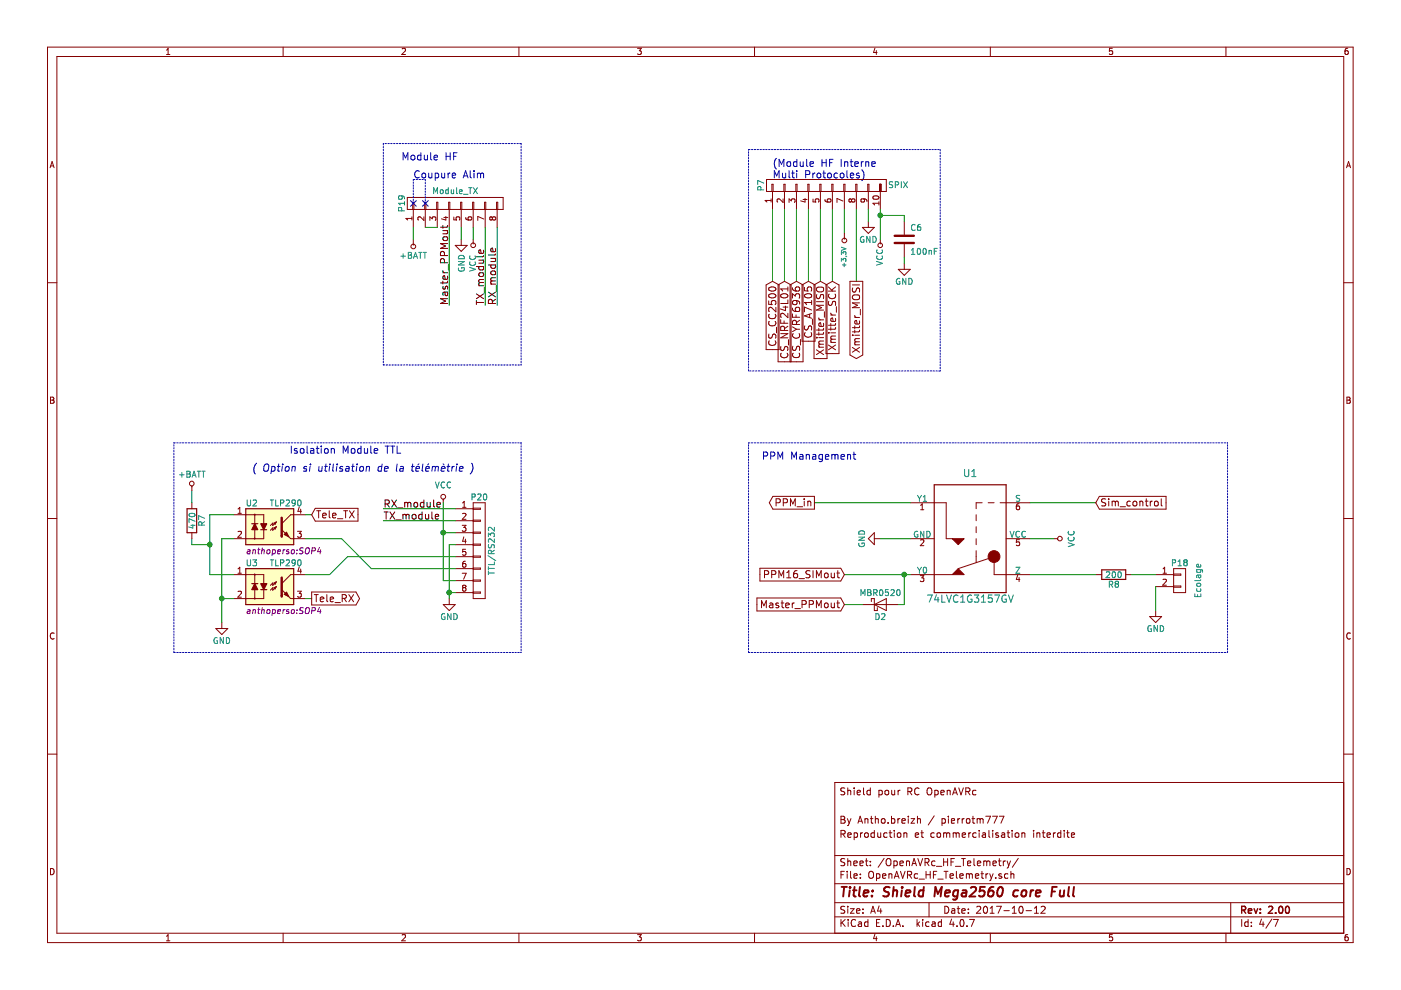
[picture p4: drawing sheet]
EESchema Schematic File Version 2
LIBS:Mega_2560 core mini_full_2.0-rescue
LIBS:power
LIBS:device
LIBS:transistors
LIBS:conn
LIBS:linear
LIBS:regul
LIBS:74xx
LIBS:cmos4000
LIBS:adc-dac
LIBS:memory
LIBS:xilinx
LIBS:microcontrollers
LIBS:dsp
LIBS:microchip
LIBS:analog_switches
LIBS:motorola
LIBS:texas
LIBS:intel
LIBS:audio
LIBS:interface
LIBS:digital-audio
LIBS:philips
LIBS:display
LIBS:cypress
LIBS:siliconi
LIBS:opto
LIBS:atmel
LIBS:contrib
LIBS:valves
LIBS:OPEN_EVO
LIBS:Mega_2560 core mini_full_2.0-cache
EELAYER 25 0
EELAYER END
$Descr A4 11693 8268
encoding utf-8
Sheet 4 7
Title "Shield Mega2560 core Full"
Date "2017-10-12"
Rev "2.00"
Comp ""
Comment1 "Reproduction et commercialisation interdite"
Comment2 "By Antho.breizh / pierrotm777"
Comment3 ""
Comment4 "Shield pour RC OpenAVRc"
$EndDescr
$Comp
L R-RESCUE-Mega_2560_core_mini_full_2.0 R7
U 1 1
P 1600 4350
F 0 "R7" V 1680 4350 50  0000 C CNN
F 1 "470" V 1600 4350 50  0000 C CNN
F 2 "Resistors_SMD:R_1206" V 1530 4350 50  0001 C CNN
F 3 "" H 1600 4350 50  0000 C CNN
	1    1600 4350
	1    0    0    -1  
$EndComp
$Comp
L GND-RESCUE-Mega_2560_core_mini_full_2.0 #PWR068
U 1 1
P 1850 5200
F 0 "#PWR068" H 1850 4950 50  0001 C CNN
F 1 "GND" H 1850 5050 50  0000 C CNN
F 2 "" H 1850 5200 50  0000 C CNN
F 3 "" H 1850 5200 50  0000 C CNN
	1    1850 5200
	1    0    0    -1  
$EndComp
$Comp
L +BATT #PWR069
U 1 1
P 1600 4100
F 0 "#PWR069" H 1600 3950 50  0001 C CNN
F 1 "+BATT" H 1600 4240 50  0000 C CNN
F 2 "" H 1600 4100 50  0000 C CNN
F 3 "" H 1600 4100 50  0000 C CNN
	1    1600 4100
	1    0    0    -1  
$EndComp
$Comp
L CONN_01X08 P19
U 1 1
P 3800 1700
F 0 "P19" H 3800 2150 50  0000 C CNN
F 1 "Module_TX" V 3900 1700 50  0000 C CNN
F 2 "Pin_Headers:Pin_Header_Straight_2x04_Pitch2.54mm" H 3800 1700 50  0001 C CNN
F 3 "" H 3800 1700 50  0000 C CNN
	1    3800 1700
	0    -1   -1   0   
$EndComp
$Comp
L GND-RESCUE-Mega_2560_core_mini_full_2.0 #PWR070
U 1 1
P 3850 2000
F 0 "#PWR070" H 3850 1750 50  0001 C CNN
F 1 "GND" V 3850 1800 50  0000 C CNN
F 2 "" H 3850 2000 50  0000 C CNN
F 3 "" H 3850 2000 50  0000 C CNN
	1    3850 2000
	1    0    0    -1  
$EndComp
Text Label 3750 2550 1    60   ~ 0
Master_PPMout
$Comp
L VCC #PWR071
U 1 1
P 3950 2000
F 0 "#PWR071" H 3950 1850 50  0001 C CNN
F 1 "VCC" V 3950 2200 50  0000 C CNN
F 2 "" H 3950 2000 50  0000 C CNN
F 3 "" H 3950 2000 50  0000 C CNN
	1    3950 2000
	-1   0    0    1   
$EndComp
Text Notes 3350 3800 2    60   ~ 0
Isolation Module TTL
$Comp
L +BATT #PWR072
U 1 1
P 3450 2000
F 0 "#PWR072" H 3450 1850 50  0001 C CNN
F 1 "+BATT" H 3450 2140 50  0000 C CNN
F 2 "" H 3450 2000 50  0000 C CNN
F 3 "" H 3450 2000 50  0000 C CNN
	1    3450 2000
	-1   0    0    1   
$EndComp
NoConn ~ 3450 1700
NoConn ~ 3550 1700
$Comp
L R-RESCUE-Mega_2560_core_mini_full_2.0 R8
U 1 1
P 9300 4800
F 0 "R8" V 9380 4800 50  0000 C CNN
F 1 "200" V 9300 4800 50  0000 C CNN
F 2 "Resistors_SMD:R_1206" V 9230 4800 50  0001 C CNN
F 3 "" H 9300 4800 50  0000 C CNN
	1    9300 4800
	0    1    1    0   
$EndComp
Text Notes 7150 3850 2    60   ~ 0
PPM Management
$Comp
L MBR0520 D2
U 1 1
P 7350 5050
F 0 "D2" H 7350 4950 50  0000 C CNN
F 1 "MBR0520" H 7350 5150 50  0000 C CNN
F 2 "Diodes_SMD:D_SOD-123" H 7350 4875 50  0001 C CNN
F 3 "" H 7350 5050 50  0001 C CNN
	1    7350 5050
	1    0    0    -1  
$EndComp
Text Notes 2100 3950 0    60   Italic 0
( Option si utilisation de la télémètrie )
$Comp
L CONN_01X02 P18
U 1 1
P 9850 4850
F 0 "P18" H 9850 5000 50  0000 C CNN
F 1 "Ecolage" V 10000 4850 50  0000 C CNN
F 2 "Pin_Headers:Pin_Header_Straight_1x02_Pitch2.54mm" H 9850 4850 50  0001 C CNN
F 3 "" H 9850 4850 50  0000 C CNN
	1    9850 4850
	1    0    0    -1  
$EndComp
$Comp
L GND-RESCUE-Mega_2560_core_mini_full_2.0 #PWR073
U 1 1
P 9650 5100
F 0 "#PWR073" H 9650 4850 50  0001 C CNN
F 1 "GND" H 9650 4950 50  0000 C CNN
F 2 "" H 9650 5100 50  0000 C CNN
F 3 "" H 9650 5100 50  0000 C CNN
	1    9650 5100
	1    0    0    -1  
$EndComp
$Comp
L TLP290-RESCUE-Mega_2560_core_mini_full_2.0 U3
U 1 1
P 2250 4900
F 0 "U3" H 2050 5100 50  0000 L CNN
F 1 "TLP290" H 2250 5100 50  0000 L CNN
F 2 "anthoperso:SOP4" H 2050 4700 50  0000 L CIN
F 3 "" H 2275 4900 50  0000 L CNN
	1    2250 4900
	1    0    0    -1  
$EndComp
$Comp
L CONN_01X08 P20
U 1 1
P 4000 4600
F 0 "P20" H 4000 5050 50  0000 C CNN
F 1 "TTL/RS232" V 4100 4600 50  0000 C CNN
F 2 "anthoperso:Con_RS232_TTL" H 4000 4600 50  0001 C CNN
F 3 "" H 4000 4600 50  0000 C CNN
	1    4000 4600
	1    0    0    -1  
$EndComp
$Comp
L GND-RESCUE-Mega_2560_core_mini_full_2.0 #PWR074
U 1 1
P 3750 5000
F 0 "#PWR074" H 3750 4750 50  0001 C CNN
F 1 "GND" H 3750 4850 50  0000 C CNN
F 2 "" H 3750 5000 50  0000 C CNN
F 3 "" H 3750 5000 50  0000 C CNN
	1    3750 5000
	1    0    0    -1  
$EndComp
$Comp
L VCC #PWR075
U 1 1
P 3700 4200
F 0 "#PWR075" H 3700 4050 50  0001 C CNN
F 1 "VCC" H 3700 4350 50  0000 C CNN
F 2 "" H 3700 4200 50  0000 C CNN
F 3 "" H 3700 4200 50  0000 C CNN
	1    3700 4200
	1    0    0    -1  
$EndComp
$Comp
L TLP290-RESCUE-Mega_2560_core_mini_full_2.0 U2
U 1 1
P 2250 4400
F 0 "U2" H 2050 4600 50  0000 L CNN
F 1 "TLP290" H 2250 4600 50  0000 L CNN
F 2 "anthoperso:SOP4" H 2050 4200 50  0000 L CIN
F 3 "" H 2275 4400 50  0000 L CNN
	1    2250 4400
	1    0    0    -1  
$EndComp
Text Notes 3450 1500 0    60   ~ 0
Coupure Alim \n
Text Label 3200 4350 0    60   ~ 0
TX_module
Text Label 3200 4250 0    60   ~ 0
RX_module
Text Label 4150 2550 1    60   ~ 0
RX_module
Text Label 4050 2550 1    60   ~ 0
TX_module
$Comp
L 74LVC1G3157 U1
U 1 1
P 8100 4500
F 0 "U1" H 8100 5050 60  0000 C CNN
F 1 "74LVC1G3157GV" H 8100 4000 60  0000 C CNN
F 2 "SOT-457" H 8100 4500 60  0001 C CNN
F 3 "" H 8100 4500 60  0000 C CNN
	1    8100 4500
	1    0    0    -1  
$EndComp
$Comp
L VCC #PWR076
U 1 1
P 8800 4500
F 0 "#PWR076" H 8800 4350 50  0001 C CNN
F 1 "VCC" H 8800 4650 50  0000 C CNN
F 2 "" H 8800 4500 50  0000 C CNN
F 3 "" H 8800 4500 50  0000 C CNN
	1    8800 4500
	0    1    1    0   
$EndComp
$Comp
L GND-RESCUE-Mega_2560_core_mini_full_2.0 #PWR077
U 1 1
P 7350 4500
F 0 "#PWR077" H 7350 4250 50  0001 C CNN
F 1 "GND" H 7350 4350 50  0000 C CNN
F 2 "" H 7350 4500 50  0000 C CNN
F 3 "" H 7350 4500 50  0000 C CNN
	1    7350 4500
	0    1    1    0   
$EndComp
Text Notes 3350 1350 0    60   ~ 0
Module HF
Wire Wire Line
	9650 4800 9450 4800
Wire Wire Line
	9650 4900 9650 5100
Wire Notes Line
	1450 5450 4350 5450
Wire Wire Line
	3650 1900 3550 1900
Connection ~ 1850 5000
Wire Wire Line
	1950 5000 1850 5000
Wire Wire Line
	1850 4500 1850 5200
Wire Wire Line
	1950 4500 1850 4500
Wire Wire Line
	3750 1900 3750 2550
Wire Wire Line
	1600 4200 1600 4100
Wire Wire Line
	2600 4300 2550 4300
Wire Wire Line
	2550 5000 2600 5000
Wire Wire Line
	4150 1900 4150 2550
Wire Wire Line
	4050 1900 4050 2550
Wire Wire Line
	3750 4550 3800 4550
Wire Wire Line
	3100 4750 3800 4750
Wire Wire Line
	2550 4800 2750 4800
Wire Wire Line
	2750 4800 2900 4650
Wire Wire Line
	2900 4650 3800 4650
Connection ~ 3750 4950
Wire Wire Line
	3750 4550 3750 5000
Wire Wire Line
	3700 4200 3700 4850
Wire Wire Line
	3800 4450 3700 4450
Connection ~ 3700 4450
Wire Wire Line
	3100 4750 2850 4500
Wire Wire Line
	2850 4500 2550 4500
Wire Wire Line
	3800 4250 3200 4250
Wire Wire Line
	3800 4350 3200 4350
Wire Wire Line
	8600 4500 8800 4500
Wire Wire Line
	9150 4800 8600 4800
Wire Wire Line
	7600 4500 7350 4500
Wire Wire Line
	8600 4200 9150 4200
Wire Wire Line
	6800 4200 7600 4200
Wire Wire Line
	7050 4800 7600 4800
Wire Wire Line
	7050 5050 7200 5050
Wire Wire Line
	7550 5050 7550 4800
Connection ~ 7550 4800
Wire Notes Line
	6250 3700 10250 3700
Wire Wire Line
	1750 4800 1950 4800
Wire Wire Line
	1750 4300 1750 4800
Wire Wire Line
	1750 4300 1950 4300
Wire Wire Line
	1750 4550 1600 4550
Wire Wire Line
	1600 4550 1600 4500
Connection ~ 1750 4550
Wire Notes Line
	1450 3700 4350 3700
Wire Notes Line
	4350 3700 4350 5450
Wire Notes Line
	1450 5450 1450 3700
Wire Notes Line
	3450 1700 3450 1500
Wire Notes Line
	3450 1500 3550 1500
Wire Notes Line
	3550 1500 3550 1700
Wire Notes Line
	4350 1200 4350 3050
Wire Notes Line
	4350 1200 3200 1200
Wire Notes Line
	3200 1200 3200 3050
Wire Wire Line
	3700 4850 3800 4850
Wire Wire Line
	3750 4950 3800 4950
Wire Wire Line
	7550 5050 7500 5050
Wire Wire Line
	3950 2000 3950 1900
Wire Wire Line
	3850 2000 3850 1900
Wire Wire Line
	3450 2000 3450 1900
$Comp
L C-RESCUE-Mega_2560_core_mini_full_2.0 C6
U 1 1
P 7550 2000
F 0 "C6" H 7600 2100 50  0000 L CNN
F 1 "100nF" H 7600 1900 50  0000 L CNN
F 2 "Capacitors_SMD:C_1206" H 7588 1850 50  0001 C CNN
F 3 "" H 7550 2000 50  0000 C CNN
	1    7550 2000
	1    0    0    -1  
$EndComp
$Comp
L GND-RESCUE-Mega_2560_core_mini_full_2.0 #PWR078
U 1 1
P 7550 2200
F 0 "#PWR078" H 7550 1950 50  0001 C CNN
F 1 "GND" H 7550 2050 50  0000 C CNN
F 2 "" H 7550 2200 50  0000 C CNN
F 3 "" H 7550 2200 50  0000 C CNN
	1    7550 2200
	1    0    0    -1  
$EndComp
$Comp
L GND-RESCUE-Mega_2560_core_mini_full_2.0 #PWR079
U 1 1
P 7250 1850
F 0 "#PWR079" H 7250 1600 50  0001 C CNN
F 1 "GND" H 7250 1700 50  0000 C CNN
F 2 "" H 7250 1850 50  0000 C CNN
F 3 "" H 7250 1850 50  0000 C CNN
	1    7250 1850
	1    0    0    -1  
$EndComp
$Comp
L VCC #PWR080
U 1 1
P 7350 2000
F 0 "#PWR080" H 7350 1850 50  0001 C CNN
F 1 "VCC" V 7350 2150 50  0000 C CNN
F 2 "" H 7350 2000 50  0000 C CNN
F 3 "" H 7350 2000 50  0000 C CNN
	1    7350 2000
	-1   0    0    1   
$EndComp
Text Notes 6450 1500 0    60   ~ 0
(Module HF Interne\nMulti Protocoles)
$Comp
L CONN_01X10 P7
U 1 1
P 6900 1550
F 0 "P7" H 6900 2100 50  0000 C CNN
F 1 "SPIX" V 6900 950 50  0000 C CNN
F 2 "Pin_Header_Straight_2x05_Pitch2.54mm" H 6900 1550 50  0001 C CNN
F 3 "" H 6900 1550 50  0000 C CNN
	1    6900 1550
	0    -1   -1   0   
$EndComp
Wire Wire Line
	6950 1750 6950 2350
Wire Wire Line
	7150 1750 7150 2350
Wire Wire Line
	6850 1750 6850 2350
Wire Wire Line
	7550 2200 7550 2150
Wire Wire Line
	6650 1750 6650 2350
Wire Wire Line
	7250 1850 7250 1750
Wire Wire Line
	6450 1750 6450 2350
Wire Wire Line
	7350 1750 7350 2000
Wire Wire Line
	6750 1750 6750 2350
Wire Wire Line
	6550 1750 6550 2350
Wire Wire Line
	7050 1750 7050 1950
Wire Wire Line
	7550 1850 7550 1800
Wire Wire Line
	7550 1800 7350 1800
Connection ~ 7350 1800
Wire Notes Line
	6250 5450 10250 5450
Wire Notes Line
	10250 5450 10250 3700
Wire Notes Line
	6250 5450 6250 3700
Text GLabel 2600 5000 2    60   Output ~ 0
Tele_RX
Text GLabel 2600 4300 2    60   Input ~ 0
Tele_TX
Text GLabel 6450 2350 3    60   Input ~ 0
CS_CC2500
Text GLabel 6550 2350 3    60   Input ~ 0
CS_NRF24L01
Text GLabel 6650 2350 3    60   Input ~ 0
CS_CYRF6936
Text GLabel 6750 2350 3    60   Input ~ 0
CS_A7105
Text GLabel 6850 2350 3    60   Input ~ 0
Xmitter_MISO
Text GLabel 6950 2350 3    60   Input ~ 0
Xmitter_SCK
Text GLabel 7150 2350 3    60   Output ~ 0
Xmitter_MOSI
Text GLabel 6800 4200 0    60   Output ~ 0
PPM_in
Text GLabel 7050 4800 0    60   Input ~ 0
PPM16_SIMout
Text GLabel 7050 5050 0    60   Input ~ 0
Master_PPMout
Text GLabel 9150 4200 2    60   Input ~ 0
Sim_control
$Comp
L +3,3V #PWR081
U 1 1
P 7050 1950
F 0 "#PWR081" H 7050 1910 30  0001 C CNN
F 1 "+3,3V" V 7050 2150 39  0000 C CNN
F 2 "" H 7050 1950 60  0001 C CNN
F 3 "" H 7050 1950 60  0001 C CNN
	1    7050 1950
	-1   0    0    1   
$EndComp
Wire Notes Line
	6250 1250 7850 1250
Wire Notes Line
	7850 1250 7850 3100
Wire Notes Line
	7850 3100 6250 3100
Wire Notes Line
	6250 3100 6250 1250
Wire Notes Line
	3200 3050 4350 3050
$EndSCHEMATC
